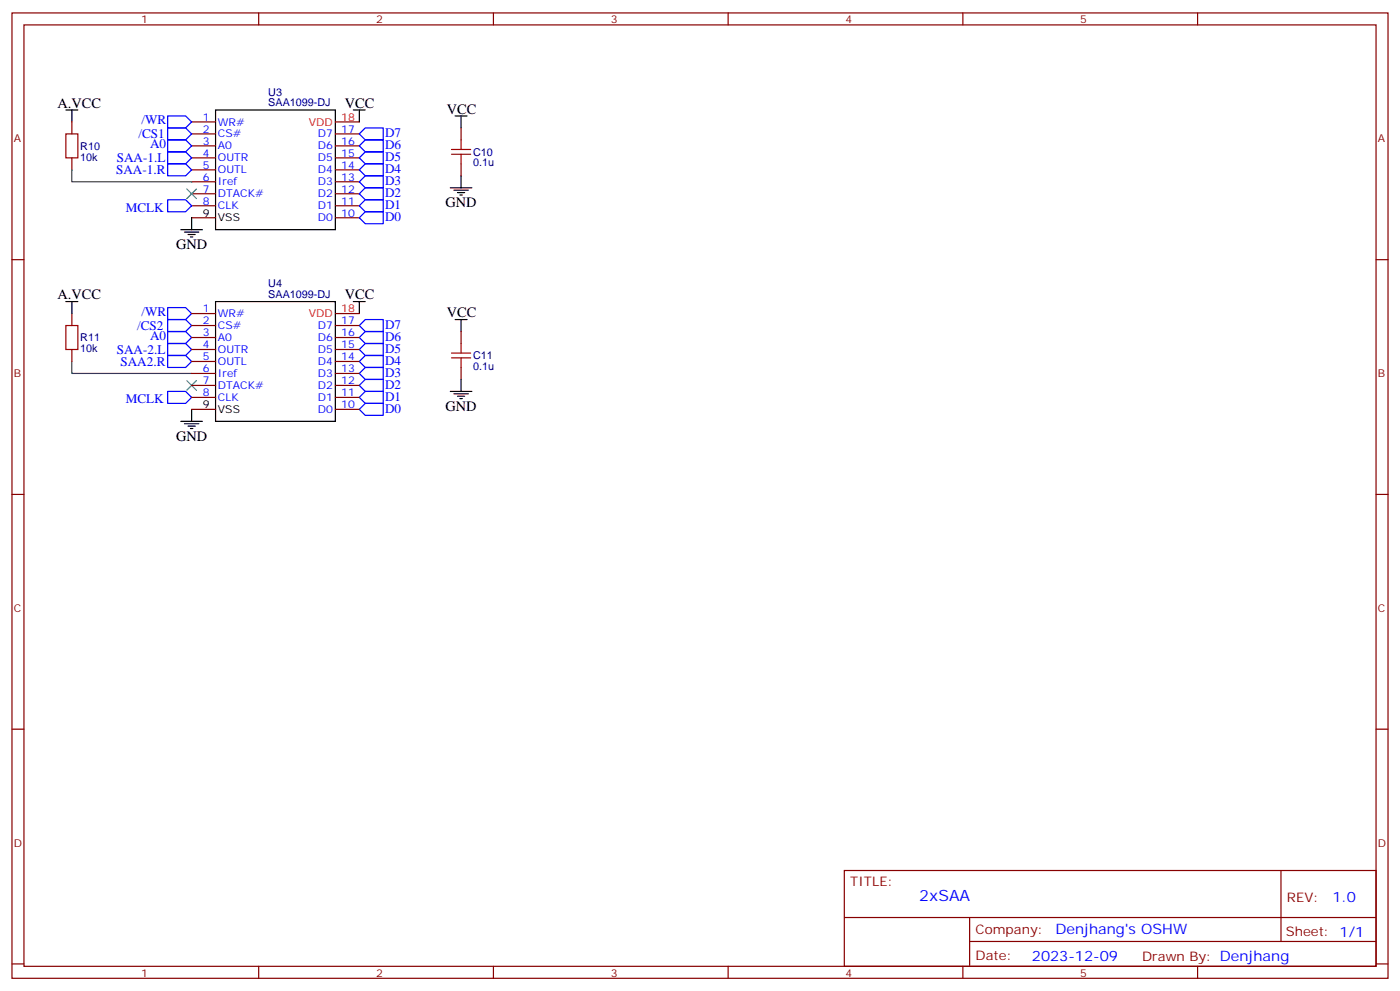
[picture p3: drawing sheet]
<svg xmlns="http://www.w3.org/2000/svg" width="412mm" height="292mm" viewBox="0 0 412 292" stroke-linecap="round" stroke-linejoin="round" font-family="sans-serif">
<g fill="none" stroke="#870000" stroke-width=".35">
<path d="M3.5 3.8h405.4v284.3h-405.4zM7.1 7.3h398.2v277.3h-398.2zM76.2 3.8v3.5M145.3 3.8v3.5M214.5 3.8v3.5M283.6 3.8v3.5M352.8 3.8v3.5M21.2 35.9v3.5M56.4 35.9h7.1M56.4 39.4h7.1M98.8 35.9h7M98.8 39.4h7"/>
<path d="M135.8 37.7v3.5M21.2 46.5v3.5M56.4 43h7.1M56.4 46.5h7.1M56.4 50h7.1M56.4 53.6h7.1M56.4 57.1h7.1M98.8 43h7M98.8 46.5h7M98.8 50h7M98.8 53.6h7M98.8 57.1h7"/>
<path d="M135.8 48.3v3.5M3.5 76.5h3.6M56.4 60.6h7.1M56.4 64.1h7.1M98.8 60.6h7M98.8 64.1h7M405.3 76.5h3.6M21.2 92.4v3.5M56.4 92.4h7.1M56.4 95.9h7.1M56.4 99.4h7.1M98.8 92.4h7"/>
<path d="M98.8 95.9h7M98.8 99.4h7M135.8 97.6v3.6M21.2 102.9v3.6M56.4 102.9h7.1M56.4 106.5h7.1M56.4 110h7.1M56.4 113.5h7.1M56.4 117.1h7.1M98.8 102.9h7M98.8 106.5h7M98.8 110h7"/>
<path d="M98.8 113.5h7M98.8 117.1h7M135.8 108.2v3.6M56.4 120.6h7.1M98.8 120.6h7M3.5 145.6h3.6M405.3 145.6h3.6M3.5 214.8h3.6M405.3 214.8h3.6M248.7 256.4h156.6v28.2h-156.6zM377.3 256.4v20.9M248.7 270.2h156.5"/>
<path d="M285.6 277.3h119.6M285.6 270.2v14.2M3.5 283.9h3.6M76.2 284.6v3.5M145.3 284.6v3.5M214.5 284.6v3.5M283.6 284.6v3.5M352.8 284.6v3.5M405.3 283.9h3.6"/>
</g>
<g fill="none" stroke="#000" stroke-width=".35">
<path d="M19.4 32.4h3.5M21.2 32.4v3.5M63.5 32.4h35.3v35.3h-35.3zM104.1 32.4h3.5M105.8 32.4v3.5M134.1 34.1h3.5M135.8 34.1v3.6M132.6 55.3h6.4M133.7 56h4.2M134.8 56.7h2.1M135.5 57.4h.7M135.8 51.8v3.5"/>
<path d="M53.3 67.7h6.3M54.3 68.4h4.3M55.4 69.1h2.1M56.1 69.8h.7M56.4 64.1v3.6M19.4 88.8h3.5M21.2 88.8v3.6M63.5 88.8h35.3v35.3h-35.3zM104.1 88.8h3.5M105.8 88.8v3.6M134.1 94.1h3.5M135.8 94.1v3.5"/>
<path d="M132.6 115.3h6.4M133.7 116h4.2M134.8 116.7h2.1M135.5 117.4h.7M135.8 111.8v3.5M53.3 124.1h6.3M54.3 124.8h4.3M55.4 125.5h2.1M56.1 126.2h.7M56.4 120.6v3.5"/>
</g>
<g fill="none" stroke="#00f" stroke-width=".35">
<path d="M49.4 37.7h5.3l1.7 1.7-1.7 1.8h-5.3zM49.4 34.1h5.3l1.7 1.8-1.7 1.8h-5.3zM105.8 39.4l1.8-1.7h5.3v3.5h-5.3zM49.4 41.2h5.3l1.7 1.8-1.7 1.7h-5.3zM49.4 58.8h5.3l1.7 1.8-1.7 1.8h-5.3zM49.4 44.7h5.3l1.7 1.8-1.7 1.8h-5.3zM49.4 48.3h5.3l1.7 1.7-1.7 1.8h-5.3zM105.8 57.1l1.8-1.8h5.3v3.5h-5.3zM105.8 53.6l1.8-1.8h5.3v3.5h-5.3zM105.8 50l1.8-1.7h5.3v3.5h-5.3zM105.8 46.5l1.8-1.8h5.3v3.6h-5.3zM105.8 43l1.8-1.8h5.3v3.5h-5.3z"/>
<path d="M105.8 64.1l1.8-1.7h5.3v3.5h-5.3zM105.8 60.6l1.8-1.8h5.3v3.6h-5.3zM49.4 90.6h5.3l1.7 1.8-1.7 1.7h-5.3zM49.4 94.1h5.3l1.7 1.8-1.7 1.7h-5.3zM49.4 97.6h5.3l1.7 1.8-1.7 1.8h-5.3zM105.8 95.9l1.8-1.8h5.3v3.5h-5.3zM105.8 99.4l1.8-1.8h5.3v3.6h-5.3zM49.4 104.7h5.3l1.7 1.8-1.7 1.7h-5.3zM49.4 101.2h5.3l1.7 1.7-1.7 1.8h-5.3zM49.4 115.3h5.3l1.7 1.8-1.7 1.7h-5.3zM105.8 106.5l1.8-1.8h5.3v3.5h-5.3zM105.8 110l1.8-1.8h5.3v3.6h-5.3z"/>
<path d="M105.8 113.5l1.8-1.7h5.3v3.5h-5.3zM105.8 117.1l1.8-1.8h5.3v3.5h-5.3zM107.6 101.2h5.3v3.5h-5.3l-1.8-1.8zM105.8 120.6l1.8-1.8h5.3v3.5h-5.3z"/>
</g>
<path d="M19.4 39.4h3.5v7.1h-3.5zM133 45.4h5.6M133 44h5.6M135.8 41.2v2.8M135.8 45.4v2.9M19.4 95.9h3.5v7h-3.5zM133 105.4h5.6M133 104h5.6M135.8 101.2v2.8M135.8 105.4v2.8" fill="none" stroke="#a10000" stroke-width=".35"/>
<path d="M21.2 50v3.6h35.2M21.2 106.5v3.5h35.2" fill="none" stroke="#008700" stroke-width=".35"/>
<path d="M55 55.7l2.9 2.8M57.9 55.7l-2.9 2.8M55 112.1l2.9 2.8M57.9 112.1l-2.9 2.8" fill="none" stroke="#3c3" stroke-width=".35"/>
<text font-size="4.6" fill="#00f" x="270.8" y="265.4">2xSAA</text>
<g font-size="4.2">
<text x="16.9" y="31.7">A.VCC</text>
<text x="101.6" y="31.7">VCC</text>
<text x="131.6" y="33.4">VCC</text>
<text x="131.2" y="61">GND</text>
<text x="51.9" y="73.3">GND</text>
<text x="16.9" y="88.1">A.VCC</text>
<text x="101.6" y="88.1">VCC</text>
<text x="131.6" y="93.4">VCC</text>
<text x="131.2" y="120.9">GND</text>
<text x="51.9" y="129.8">GND</text>
</g>
<g font-size="4.2" fill="#00f">
<text x="392.5" y="265.7">1.0</text>
<text x="310.9" y="275.2">Denjhang's OSHW</text>
<text x="304" y="283">2023-12-09</text>
</g>
<g font-size="3.9" fill="#00f">
<text x="40.8" y="40.6">/CS1</text>
<text x="41.7" y="36.6">/WR</text>
<text x="113.4" y="40.5">D7</text>
<text x="34.4" y="47.7">SAA-1.L</text>
<text x="44.2" y="43.7">A0</text>
<text x="113.4" y="47.6">D5</text>
<text x="113.4" y="44">D6</text>
<text x="34.2" y="51.3">SAA-1.R</text>
<text x="113.4" y="51.1">D4</text>
<text x="113.4" y="58.1">D2</text>
<text x="113.4" y="54.6">D3</text>
<text x="37" y="62.4">MCLK</text>
<text x="113.4" y="65.2">D0</text>
<text x="113.4" y="61.7">D1</text>
<text x="41.7" y="93.1">/WR</text>
<text x="40.4" y="97.1">/CS2</text>
<text x="44.2" y="100.1">A0</text>
<text x="113.4" y="96.9">D7</text>
<text x="113.4" y="100.5">D6</text>
<text x="34.4" y="104.2">SAA-2.L</text>
<text x="35.5" y="107.7">SAA2.R</text>
<text x="113.4" y="104">D5</text>
<text x="113.4" y="107.5">D4</text>
<text x="113.4" y="111.1">D3</text>
<text x="37" y="118.8">MCLK</text>
<text x="113.4" y="114.6">D2</text>
<text x="113.4" y="118.1">D1</text>
<text x="113.4" y="121.6">D0</text>
</g>
<g font-size="3.9" fill="#800">
<text x="250.5" y="261">TITLE:</text>
<text x="379.1" y="265.7">REV:</text>
<text x="287.4" y="275.2">Company:</text>
<text x="378.7" y="275.8">Sheet: 1/1</text>
<text x="287.4" y="282.9">Date:</text>
<text x="336.4" y="282.9">Drawn By: Denjhang</text>
</g>
<g font-size="3.2" fill="#800">
<text x="41.6" y="6.8">1</text>
<text x="110.8" y="6.8">2</text>
<text x="179.9" y="6.8">3</text>
<text x="249.1" y="6.8">4</text>
<text x="318.2" y="6.8">5</text>
<text x="4.1" y="41.9">A</text>
<text x="405.9" y="41.9">A</text>
<text x="4.1" y="111.1">B</text>
<text x="405.9" y="111.1">B</text>
<text x="4.1" y="180.2">C</text>
<text x="405.9" y="180.2">C</text>
<text x="4.1" y="249.3">D</text>
<text x="405.9" y="249.3">D</text>
<text x="41.6" y="287.6">1</text>
<text x="110.8" y="287.6">2</text>
<text x="179.9" y="287.6">3</text>
<text x="249.1" y="287.6">4</text>
<text x="318.2" y="287.6">5</text>
</g>
<g font-size="3.2" fill="#000080">
<text x="79" y="28.2">U3</text>
<text x="79" y="31.3">SAA1099-DJ</text>
<text x="23.6" y="47.3">10k</text>
<text x="23.6" y="44.1">R10</text>
<text x="139.4" y="45.9">C10</text>
<text x="139.3" y="49">0.1u</text>
<text x="79" y="87.8">SAA1099-DJ</text>
<text x="79" y="84.6">U4</text>
<text x="23.6" y="100.6">R11</text>
<text x="23.6" y="103.7">10k</text>
<text x="139.4" y="105.9">C11</text>
<text x="139.3" y="109">0.1u</text>
</g>
<g font-size="3.2" fill="#00f">
<text x="59.7" y="35.6">1</text>
<text x="59.7" y="39.1">2</text>
<text x="64.2" y="37">WR#</text>
<text x="64.2" y="40.5">CS#</text>
<text x="93.6" y="40.5">D7</text>
<text x="100.5" y="39.1">17</text>
<text x="59.7" y="42.6">3</text>
<text x="59.7" y="46.1">4</text>
<text x="64.2" y="44">A0</text>
<text x="64.2" y="47.6">OUTR</text>
<text x="93.6" y="47.6">D5</text>
<text x="93.6" y="44">D6</text>
<text x="100.5" y="46.1">15</text>
<text x="100.5" y="42.6">16</text>
<text x="59.7" y="49.7">5</text>
<text x="59.7" y="53.2">6</text>
<text x="64.2" y="51.1">OUTL</text>
<text x="93.6" y="51.1">D4</text>
<text x="100.5" y="53.2">13</text>
<text x="100.5" y="49.7">14</text>
<text x="59.7" y="56.7">7</text>
<text x="64.2" y="54.6">Iref</text>
<text x="64.2" y="58.1">DTACK#</text>
<text x="93.6" y="58.1">D2</text>
<text x="93.6" y="54.6">D3</text>
<text x="100.5" y="56.7">12</text>
<text x="59.7" y="60.3">8</text>
<text x="64.2" y="61.7">CLK</text>
<text x="93.6" y="65.2">D0</text>
<text x="93.6" y="61.7">D1</text>
<text x="100.5" y="63.8">10</text>
<text x="100.5" y="60.3">11</text>
<text x="59.7" y="92">1</text>
<text x="59.7" y="95.5">2</text>
<text x="64.2" y="93.4">WR#</text>
<text x="100.5" y="95.5">17</text>
<text x="59.7" y="99.1">3</text>
<text x="64.2" y="96.9">CS#</text>
<text x="64.2" y="100.5">A0</text>
<text x="93.6" y="100.5">D6</text>
<text x="93.6" y="96.9">D7</text>
<text x="100.5" y="99.1">16</text>
<text x="59.7" y="102.6">4</text>
<text x="59.7" y="106.1">5</text>
<text x="64.2" y="104">OUTR</text>
<text x="64.2" y="107.5">OUTL</text>
<text x="93.6" y="107.5">D4</text>
<text x="93.6" y="104">D5</text>
<text x="100.5" y="106.1">14</text>
<text x="100.5" y="102.6">15</text>
<text x="59.7" y="109.6">6</text>
<text x="59.7" y="113.2">7</text>
<text x="64.2" y="111.1">Iref</text>
<text x="93.6" y="111.1">D3</text>
<text x="100.5" y="113.2">12</text>
<text x="100.5" y="109.6">13</text>
<text x="59.7" y="116.7">8</text>
<text x="64.2" y="114.6">DTACK#</text>
<text x="64.2" y="118.1">CLK</text>
<text x="93.6" y="118.1">D1</text>
<text x="93.6" y="114.6">D2</text>
<text x="100.5" y="116.7">11</text>
<text x="93.6" y="121.6">D0</text>
<text x="100.5" y="120.2">10</text>
</g>
<g font-size="3.2" fill="#f00">
<text x="100.5" y="35.6">18</text>
<text x="91" y="37">VDD</text>
<text x="91" y="93.4">VDD</text>
<text x="100.5" y="92">18</text>
</g>
<g font-size="3.2">
<text x="59.7" y="63.8">9</text>
<text x="64.2" y="65.2">VSS</text>
<text x="59.7" y="120.2">9</text>
<text x="64.2" y="121.6">VSS</text>
</g>
</svg>
